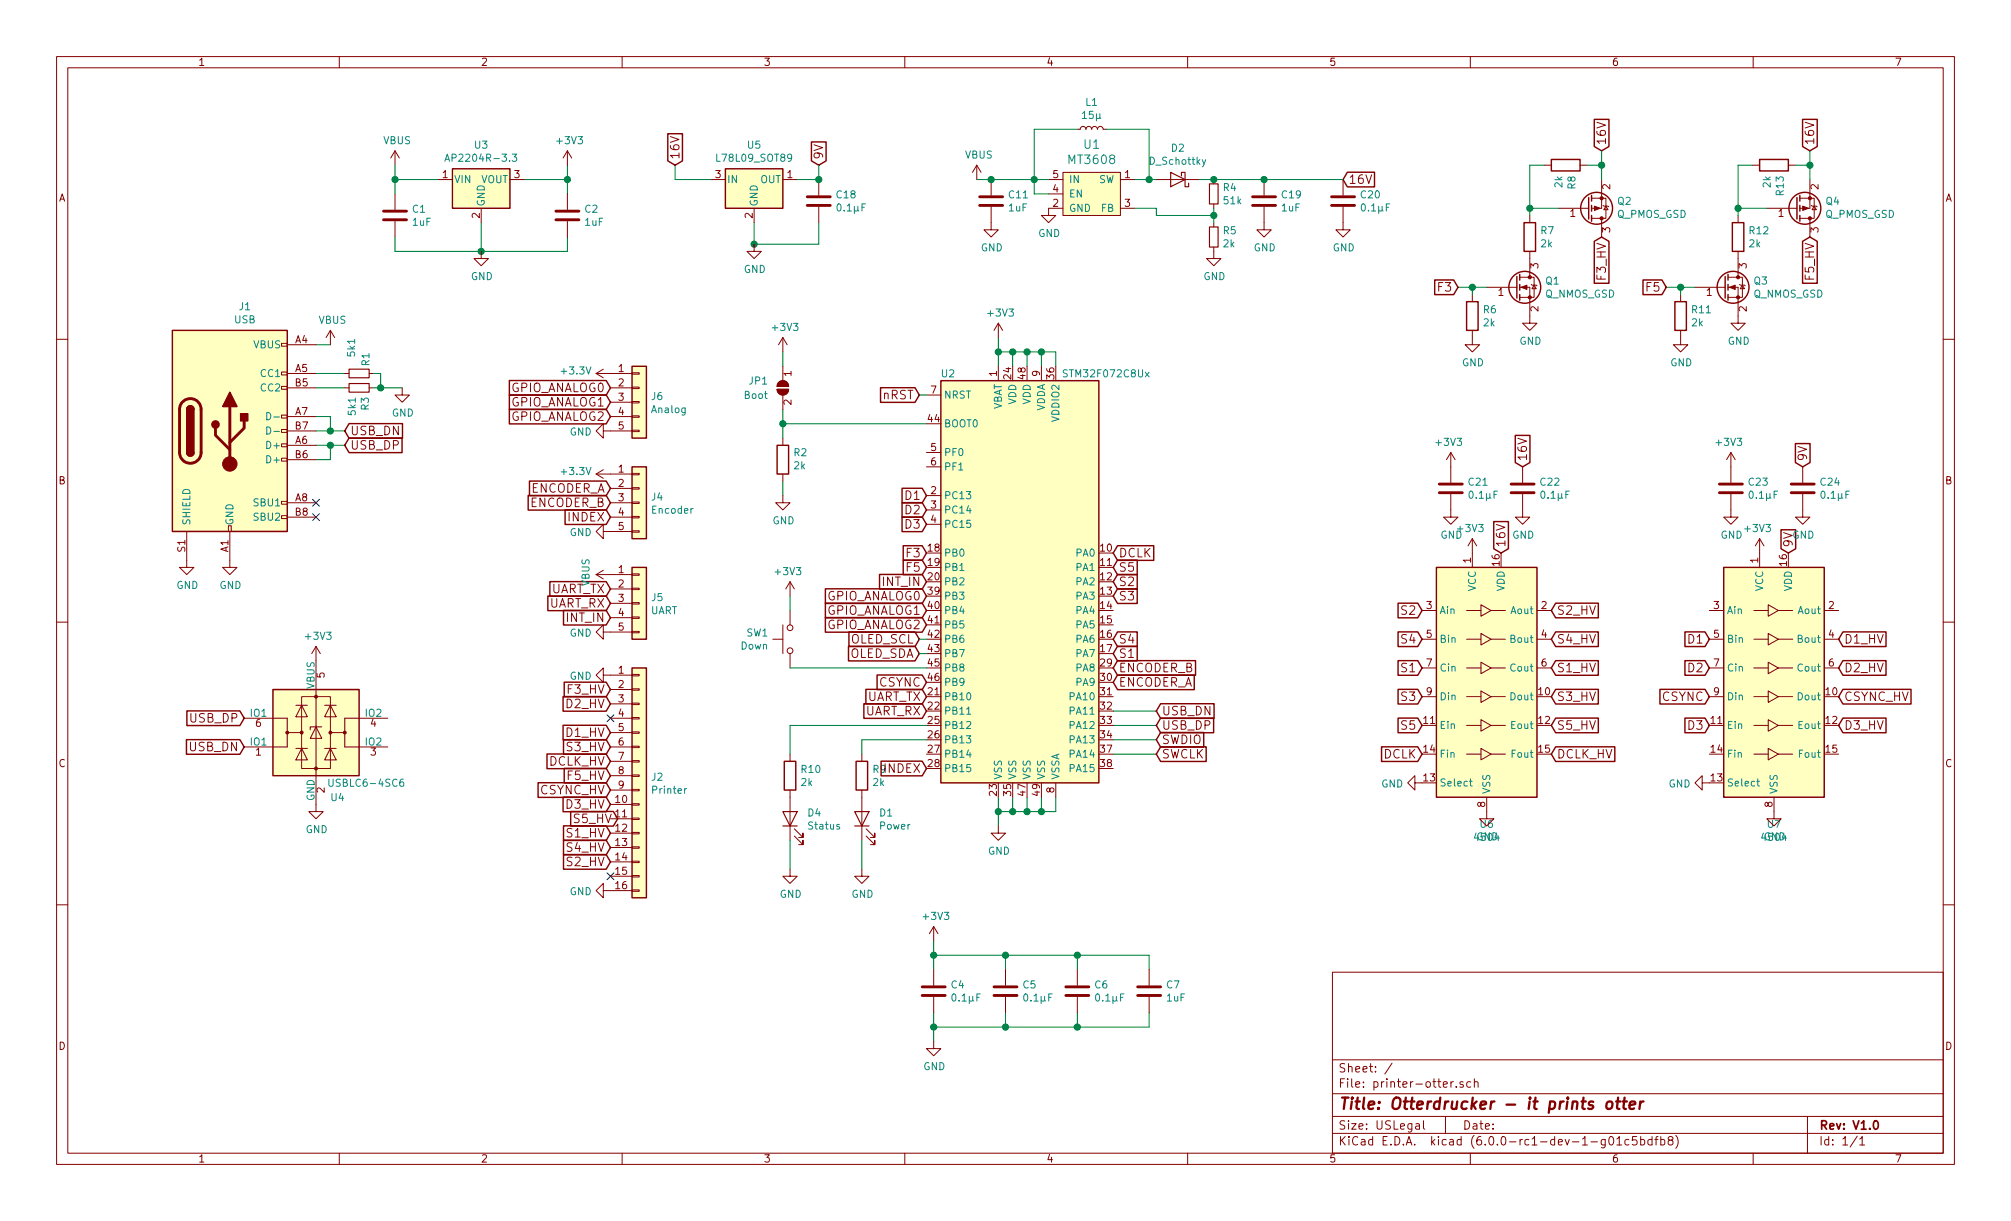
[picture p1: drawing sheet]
EESchema Schematic File Version 4
LIBS:printer-otter-cache
EELAYER 26 0
EELAYER END
$Descr USLegal 14000 8500
encoding utf-8
Sheet 1 1
Title "Otterdrucker - it prints otter"
Date ""
Rev "V1.0"
Comp ""
Comment1 ""
Comment2 ""
Comment3 ""
Comment4 ""
$EndDescr
Wire Wire Line
	8050 4950 7750 4950
Wire Wire Line
	7750 5050 8050 5050
Wire Wire Line
	5450 2850 5450 2950
Wire Wire Line
	5450 2950 6450 2950
Wire Wire Line
	7250 5650 7250 5550
Wire Wire Line
	6950 5650 7050 5650
Wire Wire Line
	6950 5550 6950 5650
Connection ~ 6950 5650
Wire Wire Line
	7050 5550 7050 5650
Connection ~ 7050 5650
Wire Wire Line
	7150 5550 7150 5650
Connection ~ 7150 5650
Wire Wire Line
	6950 2350 6950 2450
Wire Wire Line
	6950 2450 7050 2450
Wire Wire Line
	7050 2450 7050 2550
Connection ~ 6950 2450
Wire Wire Line
	7150 2450 7150 2550
Connection ~ 7050 2450
Wire Wire Line
	7250 2450 7250 2550
Connection ~ 7150 2450
Wire Wire Line
	6500 6550 6500 6650
Wire Wire Line
	6500 7050 6500 7150
Wire Wire Line
	6500 7150 7000 7150
Wire Wire Line
	7000 7150 7000 7050
Connection ~ 6500 7150
Wire Wire Line
	7500 7150 7500 7050
Connection ~ 7000 7150
Wire Wire Line
	7000 6750 7000 6650
Wire Wire Line
	6500 6650 7000 6650
Connection ~ 6500 6650
Wire Wire Line
	7500 6650 7500 6750
Connection ~ 7000 6650
Wire Wire Line
	8000 7150 8000 7050
Connection ~ 7500 7150
Wire Wire Line
	8000 6650 8000 6750
Connection ~ 7500 6650
Wire Wire Line
	7750 5150 8050 5150
Wire Wire Line
	7750 5250 8050 5250
Connection ~ 5450 2950
Wire Wire Line
	5450 3350 5450 3450
Wire Wire Line
	7350 5650 7350 5550
Connection ~ 7250 5650
Wire Wire Line
	5450 2450 5450 2550
Wire Wire Line
	6950 5650 6950 5750
Wire Wire Line
	7050 5650 7150 5650
Wire Wire Line
	7150 5650 7250 5650
Wire Wire Line
	6950 2450 6950 2550
Wire Wire Line
	7050 2450 7150 2450
Wire Wire Line
	7150 2450 7250 2450
Wire Wire Line
	6500 7150 6500 7250
Wire Wire Line
	7000 7150 7500 7150
Wire Wire Line
	6500 6650 6500 6750
Wire Wire Line
	7000 6650 7500 6650
Wire Wire Line
	7500 7150 8000 7150
Wire Wire Line
	7500 6650 8000 6650
Wire Wire Line
	5450 2950 5450 3050
Wire Wire Line
	7250 5650 7350 5650
$Comp
L power:+3V3 #PWR0108
U 1 1
P 6950 2350
F 0 "#PWR0108" H 6950 2200 50  0001 C CNN
F 1 "+3V3" H 6965 2523 50  0000 C CNN
F 2 "" H 6950 2350 50  0001 C CNN
F 3 "" H 6950 2350 50  0001 C CNN
	1    6950 2350
	1    0    0    -1  
$EndComp
$Comp
L power:+3V3 #PWR0109
U 1 1
P 5450 2450
F 0 "#PWR0109" H 5450 2300 50  0001 C CNN
F 1 "+3V3" H 5465 2623 50  0000 C CNN
F 2 "" H 5450 2450 50  0001 C CNN
F 3 "" H 5450 2450 50  0001 C CNN
	1    5450 2450
	1    0    0    -1  
$EndComp
$Comp
L power:+3V3 #PWR0111
U 1 1
P 6500 6550
F 0 "#PWR0111" H 6500 6400 50  0001 C CNN
F 1 "+3V3" H 6515 6723 50  0000 C CNN
F 2 "" H 6500 6550 50  0001 C CNN
F 3 "" H 6500 6550 50  0001 C CNN
	1    6500 6550
	1    0    0    -1  
$EndComp
$Comp
L power:GND #PWR0115
U 1 1
P 5450 3450
F 0 "#PWR0115" H 5450 3200 50  0001 C CNN
F 1 "GND" H 5455 3277 50  0000 C CNN
F 2 "" H 5450 3450 50  0001 C CNN
F 3 "" H 5450 3450 50  0001 C CNN
	1    5450 3450
	1    0    0    -1  
$EndComp
$Comp
L power:GND #PWR0116
U 1 1
P 6950 5750
F 0 "#PWR0116" H 6950 5500 50  0001 C CNN
F 1 "GND" H 6955 5577 50  0000 C CNN
F 2 "" H 6950 5750 50  0001 C CNN
F 3 "" H 6950 5750 50  0001 C CNN
	1    6950 5750
	1    0    0    -1  
$EndComp
$Comp
L power:GND #PWR0117
U 1 1
P 5500 6050
F 0 "#PWR0117" H 5500 5800 50  0001 C CNN
F 1 "GND" H 5505 5877 50  0000 C CNN
F 2 "" H 5500 6050 50  0001 C CNN
F 3 "" H 5500 6050 50  0001 C CNN
	1    5500 6050
	1    0    0    -1  
$EndComp
$Comp
L power:GND #PWR0120
U 1 1
P 6500 7250
F 0 "#PWR0120" H 6500 7000 50  0001 C CNN
F 1 "GND" H 6505 7077 50  0000 C CNN
F 2 "" H 6500 7250 50  0001 C CNN
F 3 "" H 6500 7250 50  0001 C CNN
	1    6500 7250
	1    0    0    -1  
$EndComp
$Comp
L Jumper:SolderJumper_2_Open JP1
U 1 1
P 5450 2700
F 0 "JP1" V 5400 2600 50  0000 R CNN
F 1 "Boot" V 5500 2600 50  0000 R CNN
F 2 "Jumper:SolderJumper-2_P1.3mm_Open_RoundedPad1.0x1.5mm" H 5450 2700 50  0001 C CNN
F 3 "~" H 5450 2700 50  0001 C CNN
	1    5450 2700
	0    1    1    0   
$EndComp
$Comp
L Device:R R2
U 1 1
P 5450 3200
F 0 "R2" H 5380 3154 50  0000 R CNN
F 1 "2k" H 5380 3245 50  0000 R CNN
F 2 "Resistor_SMD:R_0402_1005Metric" V 5380 3200 50  0001 C CNN
F 3 "~" H 5450 3200 50  0001 C CNN
	1    5450 3200
	-1   0    0    1   
$EndComp
$Comp
L Device:LED D4
U 1 1
P 5500 5700
F 0 "D4" V 5538 5583 50  0000 R CNN
F 1 "Status" V 5447 5583 50  0000 R CNN
F 2 "LED_SMD:LED_0603_1608Metric" H 5500 5700 50  0001 C CNN
F 3 "~" H 5500 5700 50  0001 C CNN
	1    5500 5700
	0    -1   -1   0   
$EndComp
$Comp
L Device:C C4
U 1 1
P 6500 6900
F 0 "C4" H 6615 6946 50  0000 L CNN
F 1 "0.1μF" H 6615 6855 50  0000 L CNN
F 2 "Capacitor_SMD:C_0402_1005Metric" H 6538 6750 50  0001 C CNN
F 3 "~" H 6500 6900 50  0001 C CNN
	1    6500 6900
	1    0    0    -1  
$EndComp
$Comp
L Device:C C5
U 1 1
P 7000 6900
F 0 "C5" H 7115 6946 50  0000 L CNN
F 1 "0.1μF" H 7115 6855 50  0000 L CNN
F 2 "Capacitor_SMD:C_0402_1005Metric" H 7038 6750 50  0001 C CNN
F 3 "~" H 7000 6900 50  0001 C CNN
	1    7000 6900
	1    0    0    -1  
$EndComp
$Comp
L Device:C C6
U 1 1
P 7500 6900
F 0 "C6" H 7615 6946 50  0000 L CNN
F 1 "0.1μF" H 7615 6855 50  0000 L CNN
F 2 "Capacitor_SMD:C_0402_1005Metric" H 7538 6750 50  0001 C CNN
F 3 "~" H 7500 6900 50  0001 C CNN
	1    7500 6900
	1    0    0    -1  
$EndComp
Wire Wire Line
	7250 2450 7350 2450
Wire Wire Line
	7350 2450 7350 2550
Connection ~ 7250 2450
Wire Wire Line
	2750 1150 2750 1250
Connection ~ 3350 1750
Wire Wire Line
	2750 1650 2750 1750
Wire Wire Line
	2750 1750 3350 1750
Wire Wire Line
	3950 1750 3950 1650
Wire Wire Line
	3950 1150 3950 1250
Wire Wire Line
	3350 1550 3350 1750
Wire Wire Line
	3650 1250 3950 1250
Wire Wire Line
	2750 1250 3050 1250
Connection ~ 2750 1250
Connection ~ 3950 1250
Wire Wire Line
	3350 1750 3950 1750
Wire Wire Line
	2750 1250 2750 1350
Wire Wire Line
	3950 1250 3950 1350
$Comp
L power:VBUS #PWR?
U 1 1
P 2750 1150
AR Path="/588F9A21/5BD75E82" Ref="#PWR?"  Part="1" 
AR Path="/588FD270/5BD75E82" Ref="#PWR?"  Part="1" 
AR Path="/5BD75E82" Ref="#PWR0101"  Part="1" 
F 0 "#PWR0101" H 2750 1000 50  0001 C CNN
F 1 "VBUS" H 2765 1323 50  0000 C CNN
F 2 "" H 2750 1150 50  0001 C CNN
F 3 "" H 2750 1150 50  0001 C CNN
	1    2750 1150
	1    0    0    -1  
$EndComp
$Comp
L power:GND #PWR?
U 1 1
P 3350 1750
AR Path="/588F9A21/5BD75E8E" Ref="#PWR?"  Part="1" 
AR Path="/588FD270/5BD75E8E" Ref="#PWR?"  Part="1" 
AR Path="/5BD75E8E" Ref="#PWR0102"  Part="1" 
F 0 "#PWR0102" H 3350 1500 50  0001 C CNN
F 1 "GND" H 3355 1577 50  0000 C CNN
F 2 "" H 3350 1750 50  0001 C CNN
F 3 "" H 3350 1750 50  0001 C CNN
	1    3350 1750
	1    0    0    -1  
$EndComp
$Comp
L power:+3V3 #PWR?
U 1 1
P 3950 1150
AR Path="/588F9A21/5BD75E94" Ref="#PWR?"  Part="1" 
AR Path="/588FD270/5BD75E94" Ref="#PWR?"  Part="1" 
AR Path="/5BD75E94" Ref="#PWR0103"  Part="1" 
F 0 "#PWR0103" H 3950 1000 50  0001 C CNN
F 1 "+3V3" H 3965 1323 50  0000 C CNN
F 2 "" H 3950 1150 50  0001 C CNN
F 3 "" H 3950 1150 50  0001 C CNN
	1    3950 1150
	1    0    0    -1  
$EndComp
$Comp
L Regulator_Linear:AP2204R-3.3 U?
U 1 1
P 3350 1250
AR Path="/588F9A21/5BD75E9A" Ref="U?"  Part="1" 
AR Path="/588FD270/5BD75E9A" Ref="U?"  Part="1" 
AR Path="/5BD75E9A" Ref="U3"  Part="1" 
F 0 "U3" H 3350 1492 50  0000 C CNN
F 1 "AP2204R-3.3" H 3350 1401 50  0000 C CNN
F 2 "Package_TO_SOT_SMD:SOT-89-3" H 3350 1475 50  0001 C CNN
F 3 "https://www.diodes.com/assets/Datasheets/AP2204.pdf" H 3350 1250 50  0001 C CNN
	1    3350 1250
	1    0    0    -1  
$EndComp
Wire Wire Line
	2300 2400 2200 2400
Wire Wire Line
	2200 2600 2400 2600
Wire Wire Line
	2400 2700 2200 2700
Wire Wire Line
	2200 3000 2300 3000
Wire Wire Line
	2200 3100 2300 3100
Wire Wire Line
	2200 3200 2300 3200
Wire Wire Line
	2300 3200 2300 3100
Connection ~ 2300 3100
Wire Wire Line
	2200 2900 2300 2900
Wire Wire Line
	2300 2900 2300 3000
Connection ~ 2300 3000
Wire Wire Line
	2300 3100 2400 3100
Wire Wire Line
	2300 3000 2400 3000
$Comp
L power:VBUS #PWR?
U 1 1
P 2300 2400
AR Path="/588FA5F7/5BD81A2C" Ref="#PWR?"  Part="1" 
AR Path="/588FD270/5BD81A2C" Ref="#PWR?"  Part="1" 
AR Path="/5BD81A2C" Ref="#PWR0127"  Part="1" 
F 0 "#PWR0127" H 2300 2250 50  0001 C CNN
F 1 "VBUS" H 2315 2573 50  0000 C CNN
F 2 "" H 2300 2400 50  0001 C CNN
F 3 "" H 2300 2400 50  0001 C CNN
	1    2300 2400
	1    0    0    -1  
$EndComp
Text GLabel 8050 4950 2    60   Input ~ 0
USB_DN
Text GLabel 8050 5050 2    60   Input ~ 0
USB_DP
Text GLabel 2400 3000 2    60   Input ~ 0
USB_DN
Text GLabel 2400 3100 2    60   Input ~ 0
USB_DP
$Comp
L Power_Protection:USBLC6-2SC6 U4
U 1 1
P 2200 5100
F 0 "U4" H 2350 4650 50  0000 C CNN
F 1 "USBLC6-4SC6" H 2550 4750 50  0000 C CNN
F 2 "Package_TO_SOT_SMD:SOT-23-6" H 1450 5500 50  0001 C CNN
F 3 "http://www2.st.com/resource/en/datasheet/CD00050750.pdf" H 2400 5450 50  0001 C CNN
	1    2200 5100
	1    0    0    -1  
$EndComp
Text GLabel 1700 5200 0    60   Input ~ 0
USB_DN
Text GLabel 1700 5000 0    60   Input ~ 0
USB_DP
$Comp
L power:GND #PWR?
U 1 1
P 2200 5600
AR Path="/588FB1D7/5BDFF38B" Ref="#PWR?"  Part="1" 
AR Path="/588FD270/5BDFF38B" Ref="#PWR?"  Part="1" 
AR Path="/5BDFF38B" Ref="#PWR0123"  Part="1" 
F 0 "#PWR0123" H 2200 5350 50  0001 C CNN
F 1 "GND" H 2205 5427 50  0000 C CNN
F 2 "" H 2200 5600 50  0001 C CNN
F 3 "" H 2200 5600 50  0001 C CNN
	1    2200 5600
	1    0    0    -1  
$EndComp
$Comp
L power:+3V3 #PWR?
U 1 1
P 2200 4600
AR Path="/588FB1D7/5BDFF3DA" Ref="#PWR?"  Part="1" 
AR Path="/588FD270/5BDFF3DA" Ref="#PWR?"  Part="1" 
AR Path="/5BDFF3DA" Ref="#PWR0124"  Part="1" 
F 0 "#PWR0124" H 2200 4450 50  0001 C CNN
F 1 "+3V3" H 2215 4773 50  0000 C CNN
F 2 "" H 2200 4600 50  0001 C CNN
F 3 "" H 2200 4600 50  0001 C CNN
	1    2200 4600
	1    0    0    -1  
$EndComp
$Comp
L power:GND #PWR0129
U 1 1
P 6000 6050
F 0 "#PWR0129" H 6000 5800 50  0001 C CNN
F 1 "GND" H 6005 5877 50  0000 C CNN
F 2 "" H 6000 6050 50  0001 C CNN
F 3 "" H 6000 6050 50  0001 C CNN
	1    6000 6050
	1    0    0    -1  
$EndComp
$Comp
L Device:LED D1
U 1 1
P 6000 5700
F 0 "D1" V 6038 5583 50  0000 R CNN
F 1 "Power" V 5947 5583 50  0000 R CNN
F 2 "LED_SMD:LED_0603_1608Metric" H 6000 5700 50  0001 C CNN
F 3 "~" H 6000 5700 50  0001 C CNN
	1    6000 5700
	0    -1   -1   0   
$EndComp
$Comp
L Device:R R9
U 1 1
P 6000 5400
F 0 "R9" H 6070 5446 50  0000 L CNN
F 1 "2k" H 6070 5355 50  0000 L CNN
F 2 "Resistor_SMD:R_0402_1005Metric" V 5930 5400 50  0001 C CNN
F 3 "~" H 6000 5400 50  0001 C CNN
	1    6000 5400
	1    0    0    -1  
$EndComp
$Comp
L Device:R R10
U 1 1
P 5500 5400
F 0 "R10" H 5570 5446 50  0000 L CNN
F 1 "2k" H 5570 5355 50  0000 L CNN
F 2 "Resistor_SMD:R_0402_1005Metric" V 5430 5400 50  0001 C CNN
F 3 "~" H 5500 5400 50  0001 C CNN
	1    5500 5400
	1    0    0    -1  
$EndComp
Wire Wire Line
	6000 5850 6000 6050
Wire Wire Line
	5500 5850 5500 6050
$Comp
L MCU_ST_STM32F0:STM32F072C8Ux U2
U 1 1
P 7150 4050
F 0 "U2" H 6600 5500 50  0000 C CNN
F 1 "STM32F072C8Ux" H 7700 5500 50  0000 C CNN
F 2 "Package_DFN_QFN:QFN-48-1EP_7x7mm_P0.5mm_EP5.6x5.6mm" H 6550 2650 50  0001 R CNN
F 3 "http://www.st.com/st-web-ui/static/active/en/resource/technical/document/datasheet/DM00090510.pdf" H 7150 4050 50  0001 C CNN
	1    7150 4050
	1    0    0    -1  
$EndComp
Text GLabel 6400 4450 0    60   Input ~ 0
OLED_SCL
Text GLabel 6400 4550 0    60   Input ~ 0
OLED_SDA
Wire Wire Line
	6450 4450 6400 4450
Wire Wire Line
	6400 4550 6450 4550
Text GLabel 8050 5150 2    60   Input ~ 0
SWDIO
Text GLabel 8050 5250 2    60   Input ~ 0
SWCLK
Text GLabel 6400 2750 0    60   Input ~ 0
nRST
Wire Wire Line
	6450 2750 6400 2750
$Comp
L Device:R_Small R1
U 1 1
P 2500 2600
F 0 "R1" H 2350 2650 50  0000 L CNN
F 1 "5k1" H 2250 2550 50  0000 L CNN
F 2 "Resistor_SMD:R_0402_1005Metric" H 2500 2600 50  0001 C CNN
F 3 "~" H 2500 2600 50  0001 C CNN
	1    2500 2600
	0    1    1    0   
$EndComp
$Comp
L Device:R_Small R3
U 1 1
P 2500 2700
F 0 "R3" H 2559 2746 50  0000 L CNN
F 1 "5k1" H 2559 2655 50  0000 L CNN
F 2 "Resistor_SMD:R_0402_1005Metric" H 2500 2700 50  0001 C CNN
F 3 "~" H 2500 2700 50  0001 C CNN
	1    2500 2700
	0    1    1    0   
$EndComp
Wire Wire Line
	2600 2600 2650 2600
Wire Wire Line
	2650 2600 2650 2700
Wire Wire Line
	2650 2700 2800 2700
Wire Wire Line
	2600 2700 2650 2700
Connection ~ 2650 2700
$Comp
L power:GND #PWR0105
U 1 1
P 2800 2700
F 0 "#PWR0105" H 2800 2450 50  0001 C CNN
F 1 "GND" H 2805 2527 50  0000 C CNN
F 2 "" H 2800 2700 50  0001 C CNN
F 3 "" H 2800 2700 50  0001 C CNN
	1    2800 2700
	1    0    0    -1  
$EndComp
Text GLabel 6450 3450 0    60   Input ~ 0
D1
Text GLabel 6450 3550 0    60   Input ~ 0
D2
Text GLabel 6450 3650 0    60   Input ~ 0
D3
Text GLabel 7750 3850 2    60   Input ~ 0
DCLK
Text GLabel 7750 4550 2    60   Input ~ 0
S1
Text GLabel 7750 4050 2    60   Input ~ 0
S2
Text GLabel 7750 4150 2    60   Input ~ 0
S3
Text GLabel 7750 4450 2    60   Input ~ 0
S4
Text GLabel 7750 3950 2    60   Input ~ 0
S5
Text GLabel 6450 3850 0    60   Input ~ 0
F3
Text GLabel 6450 3950 0    60   Input ~ 0
F5
Text GLabel 6450 4050 0    60   Input ~ 0
INT_IN
Text GLabel 6450 4850 0    60   Input ~ 0
UART_TX
Text GLabel 6450 4950 0    60   Input ~ 0
UART_RX
Text GLabel 6450 5350 0    60   Input ~ 0
INDEX
Text GLabel 7750 4650 2    60   Input ~ 0
ENCODER_B
Text GLabel 7750 4750 2    60   Input ~ 0
ENCODER_A
$Comp
L Switch:SW_Push SW1
U 1 1
P 5500 4450
F 0 "SW1" V 5454 4598 50  0000 L CNN
F 1 "Down" V 5545 4598 50  0000 L CNN
F 2 "Button_Switch_SMD:SW_SPST_EVQP7C" H 5500 4650 50  0001 C CNN
F 3 "" H 5500 4650 50  0001 C CNN
	1    5500 4450
	0    -1   1    0   
$EndComp
$Comp
L power:+3V3 #PWR0107
U 1 1
P 5500 4150
F 0 "#PWR0107" H 5500 4000 50  0001 C CNN
F 1 "+3V3" H 5515 4323 50  0000 C CNN
F 2 "" H 5500 4150 50  0001 C CNN
F 3 "" H 5500 4150 50  0001 C CNN
	1    5500 4150
	-1   0    0    -1  
$EndComp
Wire Wire Line
	5500 4150 5500 4250
Text GLabel 6450 4150 0    60   Input ~ 0
GPIO_ANALOG0
Text GLabel 6450 4250 0    60   Input ~ 0
GPIO_ANALOG1
Text GLabel 6450 4350 0    60   Input ~ 0
GPIO_ANALOG2
Wire Wire Line
	6450 4650 5500 4650
$Comp
L otter:MT3608 U1
U 1 1
P 7600 1350
F 0 "U1" H 7600 1697 60  0000 C CNN
F 1 "MT3608" H 7600 1591 60  0000 C CNN
F 2 "Package_TO_SOT_SMD:SOT-23-6" H 7600 1650 60  0001 C CNN
F 3 "" H 7600 1650 60  0001 C CNN
	1    7600 1350
	1    0    0    -1  
$EndComp
Wire Wire Line
	7300 1250 7200 1250
$Comp
L power:GND #PWR0110
U 1 1
P 7300 1450
F 0 "#PWR0110" H 7300 1200 50  0001 C CNN
F 1 "GND" H 7305 1277 50  0000 C CNN
F 2 "" H 7300 1450 50  0001 C CNN
F 3 "" H 7300 1450 50  0001 C CNN
	1    7300 1450
	1    0    0    -1  
$EndComp
$Comp
L power:GND #PWR0119
U 1 1
P 6900 1550
F 0 "#PWR0119" H 6900 1300 50  0001 C CNN
F 1 "GND" H 6905 1377 50  0000 C CNN
F 2 "" H 6900 1550 50  0001 C CNN
F 3 "" H 6900 1550 50  0001 C CNN
	1    6900 1550
	1    0    0    -1  
$EndComp
$Comp
L power:VBUS #PWR?
U 1 1
P 6800 1250
AR Path="/588FA5F7/5C83F1F7" Ref="#PWR?"  Part="1" 
AR Path="/588FD270/5C83F1F7" Ref="#PWR?"  Part="1" 
AR Path="/5C83F1F7" Ref="#PWR0121"  Part="1" 
F 0 "#PWR0121" H 6800 1100 50  0001 C CNN
F 1 "VBUS" H 6815 1423 50  0000 C CNN
F 2 "" H 6800 1250 50  0001 C CNN
F 3 "" H 6800 1250 50  0001 C CNN
	1    6800 1250
	1    0    0    -1  
$EndComp
$Comp
L Device:L_Small L1
U 1 1
P 7600 900
F 0 "L1" V 7785 900 50  0000 C CNN
F 1 "15µ" V 7694 900 50  0000 C CNN
F 2 "Inductor_SMD:L_Taiyo-Yuden_MD-4040" H 7600 900 50  0001 C CNN
F 3 "~" H 7600 900 50  0001 C CNN
	1    7600 900 
	0    -1   -1   0   
$EndComp
Wire Wire Line
	7500 900  7200 900 
Connection ~ 7200 1250
Wire Wire Line
	7700 900  8000 900 
Wire Wire Line
	8000 1250 7900 1250
$Comp
L Device:R_Small R4
U 1 1
P 8450 1350
F 0 "R4" H 8509 1396 50  0000 L CNN
F 1 "51k" H 8509 1305 50  0000 L CNN
F 2 "Resistor_SMD:R_0402_1005Metric" H 8450 1350 50  0001 C CNN
F 3 "~" H 8450 1350 50  0001 C CNN
	1    8450 1350
	1    0    0    -1  
$EndComp
$Comp
L Device:R_Small R5
U 1 1
P 8450 1650
F 0 "R5" H 8509 1696 50  0000 L CNN
F 1 "2k" H 8509 1605 50  0000 L CNN
F 2 "Resistor_SMD:R_0402_1005Metric" H 8450 1650 50  0001 C CNN
F 3 "~" H 8450 1650 50  0001 C CNN
	1    8450 1650
	1    0    0    -1  
$EndComp
Wire Wire Line
	8450 1550 8450 1500
Wire Wire Line
	8050 1500 8050 1450
Wire Wire Line
	8050 1450 7900 1450
Connection ~ 8450 1500
Wire Wire Line
	8450 1500 8450 1450
$Comp
L power:GND #PWR0122
U 1 1
P 8450 1750
F 0 "#PWR0122" H 8450 1500 50  0001 C CNN
F 1 "GND" H 8455 1577 50  0000 C CNN
F 2 "" H 8450 1750 50  0001 C CNN
F 3 "" H 8450 1750 50  0001 C CNN
	1    8450 1750
	1    0    0    -1  
$EndComp
$Comp
L Device:C C?
U 1 1
P 9350 1400
AR Path="/588FB1D7/5C86625C" Ref="C?"  Part="1" 
AR Path="/588FD270/5C86625C" Ref="C?"  Part="1" 
AR Path="/5C86625C" Ref="C20"  Part="1" 
F 0 "C20" H 9465 1446 50  0000 L CNN
F 1 "0.1μF" H 9465 1355 50  0000 L CNN
F 2 "Capacitor_SMD:C_0402_1005Metric" H 9388 1250 50  0001 C CNN
F 3 "~" H 9350 1400 50  0001 C CNN
	1    9350 1400
	1    0    0    -1  
$EndComp
$Comp
L power:GND #PWR0125
U 1 1
P 9350 1550
F 0 "#PWR0125" H 9350 1300 50  0001 C CNN
F 1 "GND" H 9355 1377 50  0000 C CNN
F 2 "" H 9350 1550 50  0001 C CNN
F 3 "" H 9350 1550 50  0001 C CNN
	1    9350 1550
	1    0    0    -1  
$EndComp
$Comp
L power:GND #PWR0126
U 1 1
P 8800 1550
F 0 "#PWR0126" H 8800 1300 50  0001 C CNN
F 1 "GND" H 8805 1377 50  0000 C CNN
F 2 "" H 8800 1550 50  0001 C CNN
F 3 "" H 8800 1550 50  0001 C CNN
	1    8800 1550
	1    0    0    -1  
$EndComp
Text GLabel 9350 1250 2    60   Input ~ 0
16V
$Comp
L Regulator_Linear:L78L09_SOT89 U5
U 1 1
P 5250 1250
F 0 "U5" H 5250 1492 50  0000 C CNN
F 1 "L78L09_SOT89" H 5250 1401 50  0000 C CNN
F 2 "Package_TO_SOT_SMD:SOT-89-3" H 5250 1450 50  0001 C CIN
F 3 "http://www.st.com/content/ccc/resource/technical/document/datasheet/15/55/e5/aa/23/5b/43/fd/CD00000446.pdf/files/CD00000446.pdf/jcr:content/translations/en.CD00000446.pdf" H 5250 1200 50  0001 C CNN
	1    5250 1250
	1    0    0    -1  
$EndComp
Text GLabel 4700 1150 1    60   Input ~ 0
16V
Text GLabel 5700 1150 1    60   Input ~ 0
9V
$Comp
L Device:C C?
U 1 1
P 5700 1400
AR Path="/588FB1D7/5C8A56B9" Ref="C?"  Part="1" 
AR Path="/588FD270/5C8A56B9" Ref="C?"  Part="1" 
AR Path="/5C8A56B9" Ref="C18"  Part="1" 
F 0 "C18" H 5815 1446 50  0000 L CNN
F 1 "0.1μF" H 5815 1355 50  0000 L CNN
F 2 "Capacitor_SMD:C_0402_1005Metric" H 5738 1250 50  0001 C CNN
F 3 "~" H 5700 1400 50  0001 C CNN
	1    5700 1400
	1    0    0    -1  
$EndComp
Wire Wire Line
	4700 1250 4950 1250
Wire Wire Line
	7300 1350 7200 1350
Wire Wire Line
	7200 1350 7200 1250
Wire Wire Line
	8050 1500 8450 1500
$Comp
L Device:D_Schottky D2
U 1 1
P 8200 1250
F 0 "D2" H 8200 1034 50  0000 C CNN
F 1 "D_Schottky" H 8200 1125 50  0000 C CNN
F 2 "Diode_SMD:D_SOD-123" H 8200 1250 50  0001 C CNN
F 3 "~" H 8200 1250 50  0001 C CNN
	1    8200 1250
	-1   0    0    1   
$EndComp
Wire Wire Line
	8050 1250 8000 1250
Connection ~ 8000 1250
Connection ~ 8450 1250
Wire Wire Line
	8350 1250 8450 1250
$Comp
L 4xxx:4504 U6
U 1 1
P 10350 4750
F 0 "U6" H 10350 3764 50  0000 C CNN
F 1 "4504" H 10350 3673 50  0000 C CNN
F 2 "Package_SO:SOIC-16_3.9x9.9mm_P1.27mm" H 10350 3450 50  0001 C CNN
F 3 "http://www.ti.com/lit/ds/symlink/cd4504b.pdf" H 9700 4400 50  0001 C CNN
	1    10350 4750
	1    0    0    -1  
$EndComp
$Comp
L 4xxx:4504 U7
U 1 1
P 12350 4750
F 0 "U7" H 12350 3764 50  0000 C CNN
F 1 "4504" H 12350 3673 50  0000 C CNN
F 2 "Package_SO:SOIC-16_3.9x9.9mm_P1.27mm" H 12350 3450 50  0001 C CNN
F 3 "http://www.ti.com/lit/ds/symlink/cd4504b.pdf" H 11700 4400 50  0001 C CNN
	1    12350 4750
	1    0    0    -1  
$EndComp
$Comp
L power:GND #PWR0133
U 1 1
P 10350 5650
F 0 "#PWR0133" H 10350 5400 50  0001 C CNN
F 1 "GND" H 10355 5477 50  0000 C CNN
F 2 "" H 10350 5650 50  0001 C CNN
F 3 "" H 10350 5650 50  0001 C CNN
	1    10350 5650
	1    0    0    -1  
$EndComp
$Comp
L power:GND #PWR0134
U 1 1
P 12350 5650
F 0 "#PWR0134" H 12350 5400 50  0001 C CNN
F 1 "GND" H 12355 5477 50  0000 C CNN
F 2 "" H 12350 5650 50  0001 C CNN
F 3 "" H 12350 5650 50  0001 C CNN
	1    12350 5650
	1    0    0    -1  
$EndComp
$Comp
L power:+3V3 #PWR0138
U 1 1
P 10250 3850
F 0 "#PWR0138" H 10250 3700 50  0001 C CNN
F 1 "+3V3" H 10265 4023 50  0000 C CNN
F 2 "" H 10250 3850 50  0001 C CNN
F 3 "" H 10250 3850 50  0001 C CNN
	1    10250 3850
	-1   0    0    -1  
$EndComp
$Comp
L power:+3V3 #PWR0142
U 1 1
P 12250 3850
F 0 "#PWR0142" H 12250 3700 50  0001 C CNN
F 1 "+3V3" H 12265 4023 50  0000 C CNN
F 2 "" H 12250 3850 50  0001 C CNN
F 3 "" H 12250 3850 50  0001 C CNN
	1    12250 3850
	-1   0    0    -1  
$EndComp
Text GLabel 12450 3850 1    60   Input ~ 0
9V
Text GLabel 10450 3850 1    60   Input ~ 0
16V
Text GLabel 11900 4450 0    60   Input ~ 0
D1
Text GLabel 11900 4650 0    60   Input ~ 0
D2
Text GLabel 11900 5050 0    60   Input ~ 0
D3
Text GLabel 6450 4750 0    60   Input ~ 0
CSYNC
Text GLabel 11900 4850 0    60   Input ~ 0
CSYNC
Text GLabel 9900 4650 0    60   Input ~ 0
S1
Text GLabel 9900 4250 0    60   Input ~ 0
S2
Text GLabel 9900 4850 0    60   Input ~ 0
S3
Text GLabel 9900 4450 0    60   Input ~ 0
S4
Text GLabel 9900 5050 0    60   Input ~ 0
S5
Text GLabel 9900 5250 0    60   Input ~ 0
DCLK
Text GLabel 10800 4650 2    60   Input ~ 0
S1_HV
Text GLabel 10800 4250 2    60   Input ~ 0
S2_HV
Text GLabel 10800 4850 2    60   Input ~ 0
S3_HV
Text GLabel 10800 4450 2    60   Input ~ 0
S4_HV
Text GLabel 10800 5050 2    60   Input ~ 0
S5_HV
Text GLabel 10800 5250 2    60   Input ~ 0
DCLK_HV
Text GLabel 12800 4450 2    60   Input ~ 0
D1_HV
Text GLabel 12800 4650 2    60   Input ~ 0
D2_HV
Text GLabel 12800 5050 2    60   Input ~ 0
D3_HV
Text GLabel 12800 4850 2    60   Input ~ 0
CSYNC_HV
$Comp
L Device:C C21
U 1 1
P 10100 3400
F 0 "C21" H 10215 3446 50  0000 L CNN
F 1 "0.1μF" H 10215 3355 50  0000 L CNN
F 2 "Capacitor_SMD:C_0402_1005Metric" H 10138 3250 50  0001 C CNN
F 3 "~" H 10100 3400 50  0001 C CNN
	1    10100 3400
	1    0    0    -1  
$EndComp
$Comp
L Device:C C22
U 1 1
P 10600 3400
F 0 "C22" H 10715 3446 50  0000 L CNN
F 1 "0.1μF" H 10715 3355 50  0000 L CNN
F 2 "Capacitor_SMD:C_0402_1005Metric" H 10638 3250 50  0001 C CNN
F 3 "~" H 10600 3400 50  0001 C CNN
	1    10600 3400
	1    0    0    -1  
$EndComp
$Comp
L Device:C C23
U 1 1
P 12050 3400
F 0 "C23" H 12165 3446 50  0000 L CNN
F 1 "0.1μF" H 12165 3355 50  0000 L CNN
F 2 "Capacitor_SMD:C_0402_1005Metric" H 12088 3250 50  0001 C CNN
F 3 "~" H 12050 3400 50  0001 C CNN
	1    12050 3400
	1    0    0    -1  
$EndComp
$Comp
L Device:C C24
U 1 1
P 12550 3400
F 0 "C24" H 12665 3446 50  0000 L CNN
F 1 "0.1μF" H 12665 3355 50  0000 L CNN
F 2 "Capacitor_SMD:C_0402_1005Metric" H 12588 3250 50  0001 C CNN
F 3 "~" H 12550 3400 50  0001 C CNN
	1    12550 3400
	1    0    0    -1  
$EndComp
$Comp
L power:GND #PWR0143
U 1 1
P 12050 3550
F 0 "#PWR0143" H 12050 3300 50  0001 C CNN
F 1 "GND" H 12055 3377 50  0000 C CNN
F 2 "" H 12050 3550 50  0001 C CNN
F 3 "" H 12050 3550 50  0001 C CNN
	1    12050 3550
	1    0    0    -1  
$EndComp
$Comp
L power:GND #PWR0144
U 1 1
P 12550 3550
F 0 "#PWR0144" H 12550 3300 50  0001 C CNN
F 1 "GND" H 12555 3377 50  0000 C CNN
F 2 "" H 12550 3550 50  0001 C CNN
F 3 "" H 12550 3550 50  0001 C CNN
	1    12550 3550
	1    0    0    -1  
$EndComp
$Comp
L power:GND #PWR0145
U 1 1
P 10600 3550
F 0 "#PWR0145" H 10600 3300 50  0001 C CNN
F 1 "GND" H 10605 3377 50  0000 C CNN
F 2 "" H 10600 3550 50  0001 C CNN
F 3 "" H 10600 3550 50  0001 C CNN
	1    10600 3550
	1    0    0    -1  
$EndComp
$Comp
L power:GND #PWR0146
U 1 1
P 10100 3550
F 0 "#PWR0146" H 10100 3300 50  0001 C CNN
F 1 "GND" H 10105 3377 50  0000 C CNN
F 2 "" H 10100 3550 50  0001 C CNN
F 3 "" H 10100 3550 50  0001 C CNN
	1    10100 3550
	1    0    0    -1  
$EndComp
$Comp
L power:+3V3 #PWR0147
U 1 1
P 10100 3250
F 0 "#PWR0147" H 10100 3100 50  0001 C CNN
F 1 "+3V3" H 10115 3423 50  0000 C CNN
F 2 "" H 10100 3250 50  0001 C CNN
F 3 "" H 10100 3250 50  0001 C CNN
	1    10100 3250
	-1   0    0    -1  
$EndComp
Text GLabel 10600 3250 1    60   Input ~ 0
16V
$Comp
L power:+3V3 #PWR0148
U 1 1
P 12050 3250
F 0 "#PWR0148" H 12050 3100 50  0001 C CNN
F 1 "+3V3" H 12065 3423 50  0000 C CNN
F 2 "" H 12050 3250 50  0001 C CNN
F 3 "" H 12050 3250 50  0001 C CNN
	1    12050 3250
	-1   0    0    -1  
$EndComp
Text GLabel 12550 3250 1    60   Input ~ 0
9V
$Comp
L power:GND #PWR0149
U 1 1
P 9900 5450
F 0 "#PWR0149" H 9900 5200 50  0001 C CNN
F 1 "GND" V 9905 5322 50  0000 R CNN
F 2 "" H 9900 5450 50  0001 C CNN
F 3 "" H 9900 5450 50  0001 C CNN
	1    9900 5450
	0    1    1    0   
$EndComp
$Comp
L power:GND #PWR0150
U 1 1
P 11900 5450
F 0 "#PWR0150" H 11900 5200 50  0001 C CNN
F 1 "GND" V 11905 5322 50  0000 R CNN
F 2 "" H 11900 5450 50  0001 C CNN
F 3 "" H 11900 5450 50  0001 C CNN
	1    11900 5450
	0    1    1    0   
$EndComp
$Comp
L Device:Q_NMOS_GSD Q1
U 1 1
P 10550 2000
F 0 "Q1" H 10755 2046 50  0000 L CNN
F 1 "Q_NMOS_GSD" H 10755 1955 50  0000 L CNN
F 2 "Package_TO_SOT_SMD:SOT-23" H 10750 2100 50  0001 C CNN
F 3 "~" H 10550 2000 50  0001 C CNN
	1    10550 2000
	1    0    0    -1  
$EndComp
$Comp
L Device:Q_PMOS_GSD Q2
U 1 1
P 11050 1450
F 0 "Q2" H 11256 1404 50  0000 L CNN
F 1 "Q_PMOS_GSD" H 11256 1495 50  0000 L CNN
F 2 "Package_TO_SOT_SMD:SOT-23" H 11250 1550 50  0001 C CNN
F 3 "~" H 11050 1450 50  0001 C CNN
	1    11050 1450
	1    0    0    1   
$EndComp
Text GLabel 11150 1050 1    60   Input ~ 0
16V
$Comp
L Device:R R8
U 1 1
P 10900 1150
F 0 "R8" H 10970 1196 50  0000 L CNN
F 1 "2k" H 10970 1105 50  0000 L CNN
F 2 "Resistor_SMD:R_0402_1005Metric" V 10830 1150 50  0001 C CNN
F 3 "~" H 10900 1150 50  0001 C CNN
	1    10900 1150
	0    1    1    0   
$EndComp
$Comp
L Device:R R7
U 1 1
P 10650 1650
F 0 "R7" H 10720 1696 50  0000 L CNN
F 1 "2k" H 10720 1605 50  0000 L CNN
F 2 "Resistor_SMD:R_0402_1005Metric" V 10580 1650 50  0001 C CNN
F 3 "~" H 10650 1650 50  0001 C CNN
	1    10650 1650
	1    0    0    -1  
$EndComp
Wire Wire Line
	10850 1450 10650 1450
Wire Wire Line
	10650 1450 10650 1500
Wire Wire Line
	10650 1450 10650 1150
Wire Wire Line
	10650 1150 10750 1150
Connection ~ 10650 1450
Wire Wire Line
	11150 1150 11150 1050
Wire Wire Line
	11150 1250 11150 1150
Connection ~ 11150 1150
Wire Wire Line
	11050 1150 11150 1150
$Comp
L power:GND #PWR0151
U 1 1
P 10650 2200
F 0 "#PWR0151" H 10650 1950 50  0001 C CNN
F 1 "GND" H 10655 2027 50  0000 C CNN
F 2 "" H 10650 2200 50  0001 C CNN
F 3 "" H 10650 2200 50  0001 C CNN
	1    10650 2200
	1    0    0    -1  
$EndComp
$Comp
L Device:R R6
U 1 1
P 10250 2200
F 0 "R6" H 10320 2246 50  0000 L CNN
F 1 "2k" H 10320 2155 50  0000 L CNN
F 2 "Resistor_SMD:R_0402_1005Metric" V 10180 2200 50  0001 C CNN
F 3 "~" H 10250 2200 50  0001 C CNN
	1    10250 2200
	1    0    0    -1  
$EndComp
$Comp
L power:GND #PWR0152
U 1 1
P 10250 2350
F 0 "#PWR0152" H 10250 2100 50  0001 C CNN
F 1 "GND" H 10255 2177 50  0000 C CNN
F 2 "" H 10250 2350 50  0001 C CNN
F 3 "" H 10250 2350 50  0001 C CNN
	1    10250 2350
	1    0    0    -1  
$EndComp
Wire Wire Line
	10150 2000 10250 2000
Wire Wire Line
	10250 2000 10250 2050
Connection ~ 10250 2000
Wire Wire Line
	10250 2000 10350 2000
Text GLabel 10150 2000 0    60   Input ~ 0
F3
Text GLabel 11150 1650 3    60   Input ~ 0
F3_HV
$Comp
L Device:Q_NMOS_GSD Q3
U 1 1
P 12000 2000
F 0 "Q3" H 12205 2046 50  0000 L CNN
F 1 "Q_NMOS_GSD" H 12205 1955 50  0000 L CNN
F 2 "Package_TO_SOT_SMD:SOT-23" H 12200 2100 50  0001 C CNN
F 3 "~" H 12000 2000 50  0001 C CNN
	1    12000 2000
	1    0    0    -1  
$EndComp
$Comp
L Device:Q_PMOS_GSD Q4
U 1 1
P 12500 1450
F 0 "Q4" H 12706 1404 50  0000 L CNN
F 1 "Q_PMOS_GSD" H 12706 1495 50  0000 L CNN
F 2 "Package_TO_SOT_SMD:SOT-23" H 12700 1550 50  0001 C CNN
F 3 "~" H 12500 1450 50  0001 C CNN
	1    12500 1450
	1    0    0    1   
$EndComp
Text GLabel 12600 1050 1    60   Input ~ 0
16V
$Comp
L Device:R R13
U 1 1
P 12350 1150
F 0 "R13" H 12420 1196 50  0000 L CNN
F 1 "2k" H 12420 1105 50  0000 L CNN
F 2 "Resistor_SMD:R_0402_1005Metric" V 12280 1150 50  0001 C CNN
F 3 "~" H 12350 1150 50  0001 C CNN
	1    12350 1150
	0    1    1    0   
$EndComp
$Comp
L Device:R R12
U 1 1
P 12100 1650
F 0 "R12" H 12170 1696 50  0000 L CNN
F 1 "2k" H 12170 1605 50  0000 L CNN
F 2 "Resistor_SMD:R_0402_1005Metric" V 12030 1650 50  0001 C CNN
F 3 "~" H 12100 1650 50  0001 C CNN
	1    12100 1650
	1    0    0    -1  
$EndComp
Wire Wire Line
	12300 1450 12100 1450
Wire Wire Line
	12100 1450 12100 1500
Wire Wire Line
	12100 1450 12100 1150
Wire Wire Line
	12100 1150 12200 1150
Connection ~ 12100 1450
Wire Wire Line
	12600 1150 12600 1050
Wire Wire Line
	12600 1250 12600 1150
Connection ~ 12600 1150
Wire Wire Line
	12500 1150 12600 1150
$Comp
L power:GND #PWR0153
U 1 1
P 12100 2200
F 0 "#PWR0153" H 12100 1950 50  0001 C CNN
F 1 "GND" H 12105 2027 50  0000 C CNN
F 2 "" H 12100 2200 50  0001 C CNN
F 3 "" H 12100 2200 50  0001 C CNN
	1    12100 2200
	1    0    0    -1  
$EndComp
$Comp
L Device:R R11
U 1 1
P 11700 2200
F 0 "R11" H 11770 2246 50  0000 L CNN
F 1 "2k" H 11770 2155 50  0000 L CNN
F 2 "Resistor_SMD:R_0402_1005Metric" V 11630 2200 50  0001 C CNN
F 3 "~" H 11700 2200 50  0001 C CNN
	1    11700 2200
	1    0    0    -1  
$EndComp
$Comp
L power:GND #PWR0154
U 1 1
P 11700 2350
F 0 "#PWR0154" H 11700 2100 50  0001 C CNN
F 1 "GND" H 11705 2177 50  0000 C CNN
F 2 "" H 11700 2350 50  0001 C CNN
F 3 "" H 11700 2350 50  0001 C CNN
	1    11700 2350
	1    0    0    -1  
$EndComp
Wire Wire Line
	11600 2000 11700 2000
Wire Wire Line
	11700 2000 11700 2050
Connection ~ 11700 2000
Wire Wire Line
	11700 2000 11800 2000
Text GLabel 11600 2000 0    60   Input ~ 0
F5
Text GLabel 12600 1650 3    60   Input ~ 0
F5_HV
Text GLabel 4250 5800 0    60   Input ~ 0
S1_HV
Text GLabel 4250 6000 0    60   Input ~ 0
S2_HV
Text GLabel 4250 5200 0    60   Input ~ 0
S3_HV
Text GLabel 4250 5900 0    60   Input ~ 0
S4_HV
Text GLabel 4300 5700 0    60   Input ~ 0
S5_HV
Text GLabel 4250 5300 0    60   Input ~ 0
DCLK_HV
Text GLabel 4250 5100 0    60   Input ~ 0
D1_HV
Text GLabel 4250 4900 0    60   Input ~ 0
D2_HV
Text GLabel 4250 5600 0    60   Input ~ 0
D3_HV
Text GLabel 4250 5500 0    60   Input ~ 0
CSYNC_HV
$Comp
L power:GND #PWR0155
U 1 1
P 4250 4700
F 0 "#PWR0155" H 4250 4450 50  0001 C CNN
F 1 "GND" V 4255 4572 50  0000 R CNN
F 2 "" H 4250 4700 50  0001 C CNN
F 3 "" H 4250 4700 50  0001 C CNN
	1    4250 4700
	0    1    1    0   
$EndComp
Text GLabel 4250 5400 0    60   Input ~ 0
F5_HV
Text GLabel 4250 4800 0    60   Input ~ 0
F3_HV
NoConn ~ 4250 5000
NoConn ~ 4250 6100
$Comp
L Device:C C?
U 1 1
P 8000 6900
AR Path="/588FB1D7/5C8FBAE4" Ref="C?"  Part="1" 
AR Path="/588FD270/5C8FBAE4" Ref="C?"  Part="1" 
AR Path="/5C8FBAE4" Ref="C7"  Part="1" 
F 0 "C7" H 8115 6946 50  0000 L CNN
F 1 "1uF" H 8115 6855 50  0000 L CNN
F 2 "Capacitor_SMD:C_0402_1005Metric" H 8038 6750 50  0001 C CNN
F 3 "~" H 8000 6900 50  0001 C CNN
	1    8000 6900
	1    0    0    -1  
$EndComp
$Comp
L Device:C C?
U 1 1
P 6900 1400
AR Path="/588FB1D7/5C90C95F" Ref="C?"  Part="1" 
AR Path="/588FD270/5C90C95F" Ref="C?"  Part="1" 
AR Path="/5C90C95F" Ref="C11"  Part="1" 
F 0 "C11" H 7015 1446 50  0000 L CNN
F 1 "1uF" H 7015 1355 50  0000 L CNN
F 2 "Capacitor_SMD:C_0402_1005Metric" H 6938 1250 50  0001 C CNN
F 3 "~" H 6900 1400 50  0001 C CNN
	1    6900 1400
	1    0    0    -1  
$EndComp
Wire Wire Line
	8450 1250 8800 1250
$Comp
L Device:C C?
U 1 1
P 8800 1400
AR Path="/588FB1D7/5C91D488" Ref="C?"  Part="1" 
AR Path="/588FD270/5C91D488" Ref="C?"  Part="1" 
AR Path="/5C91D488" Ref="C19"  Part="1" 
F 0 "C19" H 8915 1446 50  0000 L CNN
F 1 "1uF" H 8915 1355 50  0000 L CNN
F 2 "Capacitor_SMD:C_0402_1005Metric" H 8838 1250 50  0001 C CNN
F 3 "~" H 8800 1400 50  0001 C CNN
	1    8800 1400
	1    0    0    -1  
$EndComp
Connection ~ 8800 1250
Wire Wire Line
	8800 1250 9350 1250
$Comp
L Device:C C?
U 1 1
P 3950 1500
AR Path="/588FB1D7/5C95026B" Ref="C?"  Part="1" 
AR Path="/588FD270/5C95026B" Ref="C?"  Part="1" 
AR Path="/5C95026B" Ref="C2"  Part="1" 
F 0 "C2" H 4065 1546 50  0000 L CNN
F 1 "1uF" H 4065 1455 50  0000 L CNN
F 2 "Capacitor_SMD:C_0402_1005Metric" H 3988 1350 50  0001 C CNN
F 3 "~" H 3950 1500 50  0001 C CNN
	1    3950 1500
	1    0    0    -1  
$EndComp
$Comp
L Device:C C?
U 1 1
P 2750 1500
AR Path="/588FB1D7/5C960ED5" Ref="C?"  Part="1" 
AR Path="/588FD270/5C960ED5" Ref="C?"  Part="1" 
AR Path="/5C960ED5" Ref="C1"  Part="1" 
F 0 "C1" H 2865 1546 50  0000 L CNN
F 1 "1uF" H 2865 1455 50  0000 L CNN
F 2 "Capacitor_SMD:C_0402_1005Metric" H 2788 1350 50  0001 C CNN
F 3 "~" H 2750 1500 50  0001 C CNN
	1    2750 1500
	1    0    0    -1  
$EndComp
$Comp
L Connector_Generic:Conn_01x16 J2
U 1 1
P 4450 5400
F 0 "J2" H 4530 5392 50  0000 L CNN
F 1 "Printer" H 4530 5301 50  0000 L CNN
F 2 "otter:Generic_FPC_0.5mm_15pin" H 4450 5400 50  0001 C CNN
F 3 "~" H 4450 5400 50  0001 C CNN
	1    4450 5400
	1    0    0    -1  
$EndComp
$Comp
L power:GND #PWR0156
U 1 1
P 4250 6200
F 0 "#PWR0156" H 4250 5950 50  0001 C CNN
F 1 "GND" V 4255 6072 50  0000 R CNN
F 2 "" H 4250 6200 50  0001 C CNN
F 3 "" H 4250 6200 50  0001 C CNN
	1    4250 6200
	0    1    1    0   
$EndComp
Text GLabel 4250 2700 0    60   Input ~ 0
GPIO_ANALOG0
Text GLabel 4250 2800 0    60   Input ~ 0
GPIO_ANALOG1
Text GLabel 4250 2900 0    60   Input ~ 0
GPIO_ANALOG2
$Comp
L power:+3.3V #PWR0158
U 1 1
P 4250 2600
F 0 "#PWR0158" H 4250 2450 50  0001 C CNN
F 1 "+3.3V" V 4265 2728 50  0000 L CNN
F 2 "" H 4250 2600 50  0001 C CNN
F 3 "" H 4250 2600 50  0001 C CNN
	1    4250 2600
	0    -1   -1   0   
$EndComp
$Comp
L power:GND #PWR0163
U 1 1
P 4250 3700
F 0 "#PWR0163" H 4250 3450 50  0001 C CNN
F 1 "GND" V 4255 3572 50  0000 R CNN
F 2 "" H 4250 3700 50  0001 C CNN
F 3 "" H 4250 3700 50  0001 C CNN
	1    4250 3700
	0    1    1    0   
$EndComp
$Comp
L power:+3.3V #PWR0164
U 1 1
P 4250 3300
F 0 "#PWR0164" H 4250 3150 50  0001 C CNN
F 1 "+3.3V" V 4265 3428 50  0000 L CNN
F 2 "" H 4250 3300 50  0001 C CNN
F 3 "" H 4250 3300 50  0001 C CNN
	1    4250 3300
	0    -1   -1   0   
$EndComp
Text GLabel 4250 3600 0    60   Input ~ 0
INDEX
Text GLabel 4250 3500 0    60   Input ~ 0
ENCODER_B
Text GLabel 4250 3400 0    60   Input ~ 0
ENCODER_A
$Comp
L power:GND #PWR0166
U 1 1
P 4250 4400
F 0 "#PWR0166" H 4250 4150 50  0001 C CNN
F 1 "GND" V 4255 4272 50  0000 R CNN
F 2 "" H 4250 4400 50  0001 C CNN
F 3 "" H 4250 4400 50  0001 C CNN
	1    4250 4400
	0    1    1    0   
$EndComp
Text GLabel 4250 4100 0    60   Input ~ 0
UART_TX
Text GLabel 4250 4200 0    60   Input ~ 0
UART_RX
Text GLabel 4250 4300 0    60   Input ~ 0
INT_IN
Wire Wire Line
	4700 1150 4700 1250
Wire Wire Line
	5700 1250 5700 1150
Wire Wire Line
	5550 1250 5700 1250
Connection ~ 5700 1250
Wire Wire Line
	5700 1700 5700 1550
Wire Wire Line
	5250 1550 5250 1700
Connection ~ 5250 1700
Wire Wire Line
	5250 1700 5700 1700
$Comp
L power:GND #PWR?
U 1 1
P 5250 1700
AR Path="/588F9A21/5CB8540B" Ref="#PWR?"  Part="1" 
AR Path="/588FD270/5CB8540B" Ref="#PWR?"  Part="1" 
AR Path="/5CB8540B" Ref="#PWR0130"  Part="1" 
F 0 "#PWR0130" H 5250 1450 50  0001 C CNN
F 1 "GND" H 5255 1527 50  0000 C CNN
F 2 "" H 5250 1700 50  0001 C CNN
F 3 "" H 5250 1700 50  0001 C CNN
	1    5250 1700
	1    0    0    -1  
$EndComp
Wire Wire Line
	7200 900  7200 1250
Wire Wire Line
	8000 900  8000 1250
$Comp
L Connector_Generic:Conn_01x05 J5
U 1 1
P 4450 4200
F 0 "J5" H 4530 4242 50  0000 L CNN
F 1 "UART" H 4530 4151 50  0000 L CNN
F 2 "Connector_PinHeader_2.54mm:PinHeader_1x05_P2.54mm_Vertical" H 4450 4200 50  0001 C CNN
F 3 "~" H 4450 4200 50  0001 C CNN
	1    4450 4200
	1    0    0    -1  
$EndComp
$Comp
L Connector_Generic:Conn_01x05 J4
U 1 1
P 4450 3500
F 0 "J4" H 4529 3542 50  0000 L CNN
F 1 "Encoder" H 4529 3451 50  0000 L CNN
F 2 "Connector_PinHeader_2.54mm:PinHeader_1x05_P2.54mm_Vertical" H 4450 3500 50  0001 C CNN
F 3 "~" H 4450 3500 50  0001 C CNN
	1    4450 3500
	1    0    0    -1  
$EndComp
$Comp
L power:VBUS #PWR?
U 1 1
P 4250 4000
AR Path="/588FA5F7/5C772A72" Ref="#PWR?"  Part="1" 
AR Path="/588FD270/5C772A72" Ref="#PWR?"  Part="1" 
AR Path="/5C772A72" Ref="#PWR0131"  Part="1" 
F 0 "#PWR0131" H 4250 3850 50  0001 C CNN
F 1 "VBUS" H 4265 4173 50  0000 C CNN
F 2 "" H 4250 4000 50  0001 C CNN
F 3 "" H 4250 4000 50  0001 C CNN
	1    4250 4000
	0    -1   -1   0   
$EndComp
$Comp
L Connector_Generic:Conn_01x05 J6
U 1 1
P 4450 2800
F 0 "J6" H 4529 2842 50  0000 L CNN
F 1 "Analog" H 4529 2751 50  0000 L CNN
F 2 "Connector_PinHeader_2.54mm:PinHeader_1x05_P2.54mm_Vertical" H 4450 2800 50  0001 C CNN
F 3 "~" H 4450 2800 50  0001 C CNN
	1    4450 2800
	1    0    0    -1  
$EndComp
$Comp
L power:GND #PWR0157
U 1 1
P 4250 3000
F 0 "#PWR0157" H 4250 2750 50  0001 C CNN
F 1 "GND" V 4255 2872 50  0000 R CNN
F 2 "" H 4250 3000 50  0001 C CNN
F 3 "" H 4250 3000 50  0001 C CNN
	1    4250 3000
	0    1    1    0   
$EndComp
$Comp
L Connector:USB_C_Receptacle_USB2.0 J1
U 1 1
P 1600 3000
F 0 "J1" H 1705 3867 50  0000 C CNN
F 1 "USB" H 1705 3776 50  0000 C CNN
F 2 "badgelib:USB-C 16Pin" H 1750 3000 50  0001 C CNN
F 3 "https://www.usb.org/sites/default/files/documents/usb_type-c.zip" H 1750 3000 50  0001 C CNN
	1    1600 3000
	1    0    0    -1  
$EndComp
$Comp
L power:GND #PWR0128
U 1 1
P 1600 3900
F 0 "#PWR0128" H 1600 3650 50  0001 C CNN
F 1 "GND" H 1605 3727 50  0000 C CNN
F 2 "" H 1600 3900 50  0001 C CNN
F 3 "" H 1600 3900 50  0001 C CNN
	1    1600 3900
	1    0    0    -1  
$EndComp
$Comp
L power:GND #PWR0132
U 1 1
P 1300 3900
F 0 "#PWR0132" H 1300 3650 50  0001 C CNN
F 1 "GND" H 1305 3727 50  0000 C CNN
F 2 "" H 1300 3900 50  0001 C CNN
F 3 "" H 1300 3900 50  0001 C CNN
	1    1300 3900
	1    0    0    -1  
$EndComp
NoConn ~ 2200 3500
NoConn ~ 2200 3600
Connection ~ 6900 1250
Wire Wire Line
	6900 1250 7200 1250
Wire Wire Line
	6800 1250 6900 1250
Wire Wire Line
	6450 5150 6000 5150
Wire Wire Line
	6000 5150 6000 5250
Wire Wire Line
	6450 5050 5500 5050
Wire Wire Line
	5500 5050 5500 5250
$EndSCHEMATC
